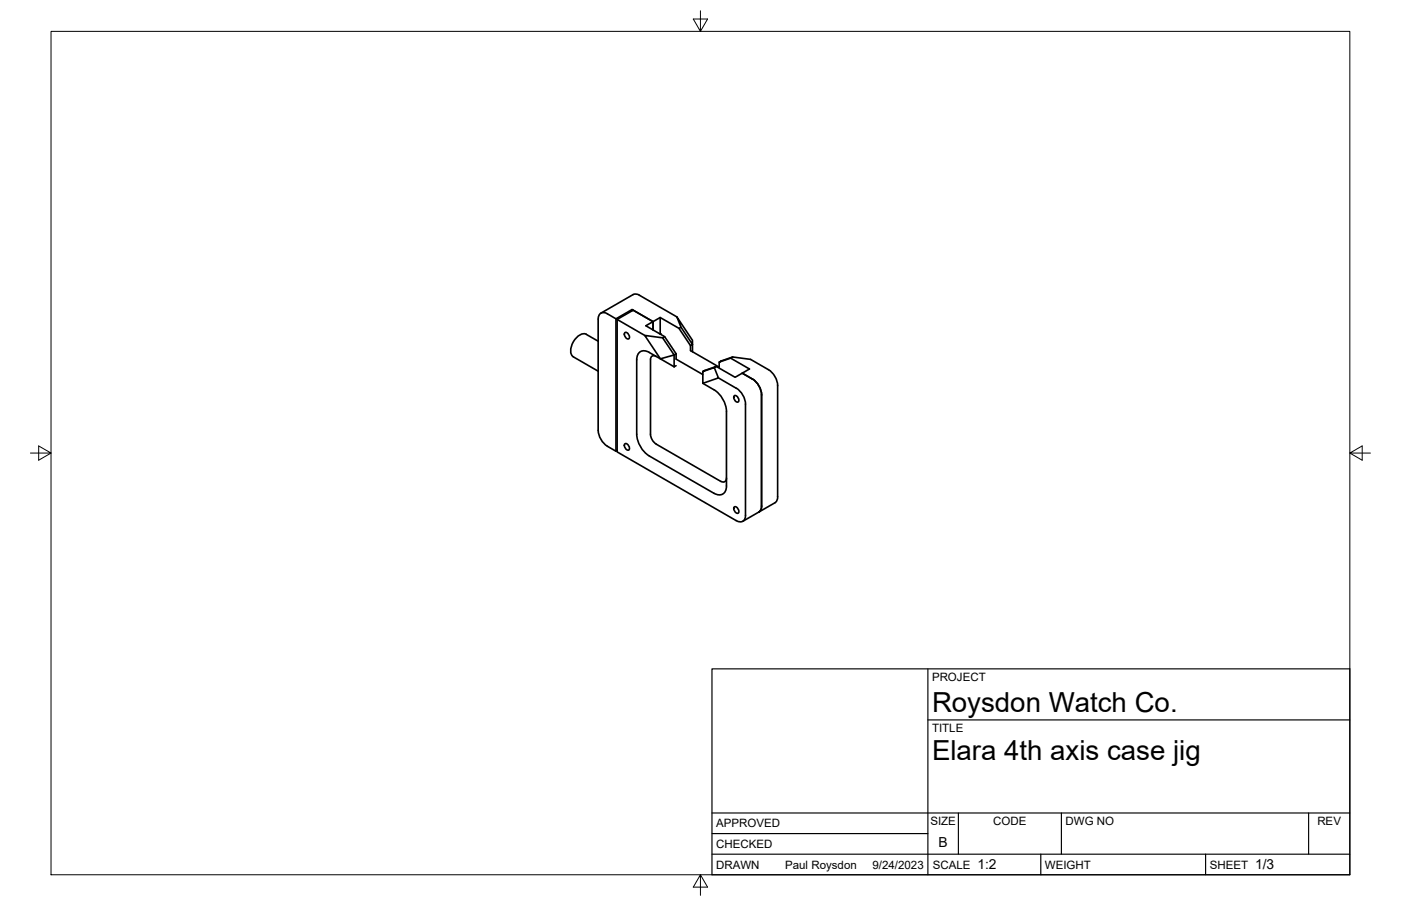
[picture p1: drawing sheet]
<svg xmlns="http://www.w3.org/2000/svg" width="432mm" height="279mm" viewBox="0 0 432 279" stroke-linecap="round" stroke-linejoin="round" font-family="sans-serif">
<!-- layer: Visible -->
<g fill="none" stroke="#000" stroke-width=".51">
<path d="M185.2 96.6l9.9-5.7 .7-.2 1.3 .4 11.5 6.6M187.2 96.8l2.6 1.5 5-2.8 6.5 3.7 2.2-1.3 5.8 3.4M187.2 96.8a1.74 1.74 0 0 0-2-.2 1.74 1.74 0 0 0-.8 1.8v34.3a6.3 6.3 0 0 0 2.8 4.9M189.8 98.3v40.8l.4-.2M190.2 98.5l8.5 4.9M194.8 95.5v.4M203.5 97.9v5.1M180.7 103.1l3.7 2.1M180.7 103.1a3.5 3.5 0 0 0-4 2.3 3.5 3.5 0 0 0 0 4.6l7.7 4.5M192.7 102.5a1.32 1.32 0 0 1 1.1 2 1.32 1.32 0 0 1-1.1-2zM200.1 108.7l7.7 4.4M200.2 108.7a2.39 2.39 0 0 0-2.8-.3 2.39 2.39 0 0 0-1.2 2.6v22.9a8.6 8.6 0 0 0 3.9 6.7l19.9 11.5a2.37 2.37 0 0 0 2.8 .3 2.37 2.37 0 0 0 1.1-2.5v-23a8.5 8.5 0 0 0-3.9-6.7"/>
<path d="M202.3 109.9a1.08 1.08 0 0 0-1.3-.1 1.08 1.08 0 0 0-.5 1.2v22.9l.5 1.7 1.3 1.4M203.8 102.9l-.3 .2M204.9 103.8l-.7 .4M208.4 112.8l-.6 .3M208.4 109.1l-.6 .4-3.6-5.3-5.5-.8 4.8 7.3 4.3-1.2v3.6M209.9 100.9l-.6 .4 3.5 5.3M212.8 108.2v-1.6l.6-.4-3.5-5.3-1.3-3.2 4.8 7.2v3.6M212.9 108.1l8.8 5.1M216.6 115.5l-8.2-4.8v-1.6l-3.5-5.3-5.8-3.3 2.2-1.3v2.5v-2.5l-6.1-3.5-5 2.8v40.9l36.7 21.2a1.75 1.75 0 0 0 2 .1 1.75 1.75 0 0 0 .9-1.8M216.6 118.2l3.4 2M220.2 113.4l.6-.4-4.2 1.6 3.6-1.2 1.2 3.1-4.8 1.7v-3.6M221.4 116.5l5.5 3.2a6.3 6.3 0 0 1 2.9 4.9v34.3"/>
<path d="M221.7 111.7v1.6M225.2 110.4l5.8 3.4-2.2 1.3 3.1 1.8-3.1-1.8-2.2 1.3-5.8-3.4M225.8 110.1l-4.1 1.6 4.1-1.6 5.5 .7 5.5 3.2M231.9 116.9a6.3 6.3 0 0 1 2.8 4.9v34.3M236.8 114a6.3 6.3 0 0 1 2.9 4.9M239.7 118.9v34.3M187.2 137.6l2.6 1.5M192.7 136.8a1.32 1.32 0 0 1 1.1 2 1.32 1.32 0 0 1-1.1-2zM202.2 137l19.9 11.4M226.4 122a1.32 1.32 0 0 1 1.1 2 1.32 1.32 0 0 1-1.1-2zM223.9 147.4a1.08 1.08 0 0 1-.5 1.2 1.08 1.08 0 0 1-1.3-.2M226.4 156.3a1.32 1.32 0 0 1 1.1 2 1.32 1.32 0 0 1-1.1-2z"/>
<path d="M234.7 156.1l-.1 .9-.7 .9M239.7 153.2l-.2 .9-.7 .9-9.9 5.8"/>
</g>
<!-- layer: Border -->
<path d="M15.7 9.7h400.3v260.1h-400.3zM215.9 3.3v6.4l-2.2-3.8h4.4l-2.2 3.8M9.4 139.7h6.3l-3.8-2.2v4.4l3.8-2.2M416 139.7l3.8 2.2v-4.4l-3.8 2.2h6.4M215.9 269.8l2.2 3.8h-4.4l2.2-3.8v6.3" fill="none" stroke="#000" stroke-width=".31"/>
<!-- layer: Titleblock -->
<path d="M219.4 206.3h196.6v63.5h-196.6zM286 206.3v63.5M286 222h130M219.4 257.1h66.6M219.4 250.7h196.6M295.4 250.7v12.7M327.1 250.7v12.7M403.3 250.7v12.7M219.4 263.4h196.6M320.8 263.4v6.4M371.6 263.4v6.4" fill="none" stroke="#000" stroke-width=".36"/>
<g font-size="8.5">
<text x="287.3" y="219.5">Roysdon Watch Co.</text>
<text x="287.3" y="234.5">Elara 4th axis case jig</text>
</g>
<g font-size="4.3">
<text x="289.3" y="261.2">B</text>
<text x="301.2" y="268.1">1:2</text>
<text x="386.8" y="268.1">1/3</text>
</g>
<g font-size="3.5">
<text x="287.3" y="210.1">PROJECT</text>
<text x="287.3" y="225.8">TITLE</text>
<text x="220.7" y="255.2">APPROVED</text>
<text x="286.7" y="254.5">SIZE</text>
<text x="306.1" y="254.5">CODE</text>
<text x="328.4" y="254.5">DWG NO</text>
<text x="406" y="254.5">REV</text>
<text x="220.7" y="261.5">CHECKED</text>
<text x="220.7" y="267.9">DRAWN</text>
<text x="242" y="267.9">Paul Roysdon</text>
<text x="268.9" y="267.9">9/24/2023</text>
<text x="287.5" y="267.9">SCALE</text>
<text x="322.1" y="267.9">WEIGHT</text>
<text x="372.9" y="267.9">SHEET</text>
</g>
</svg>
